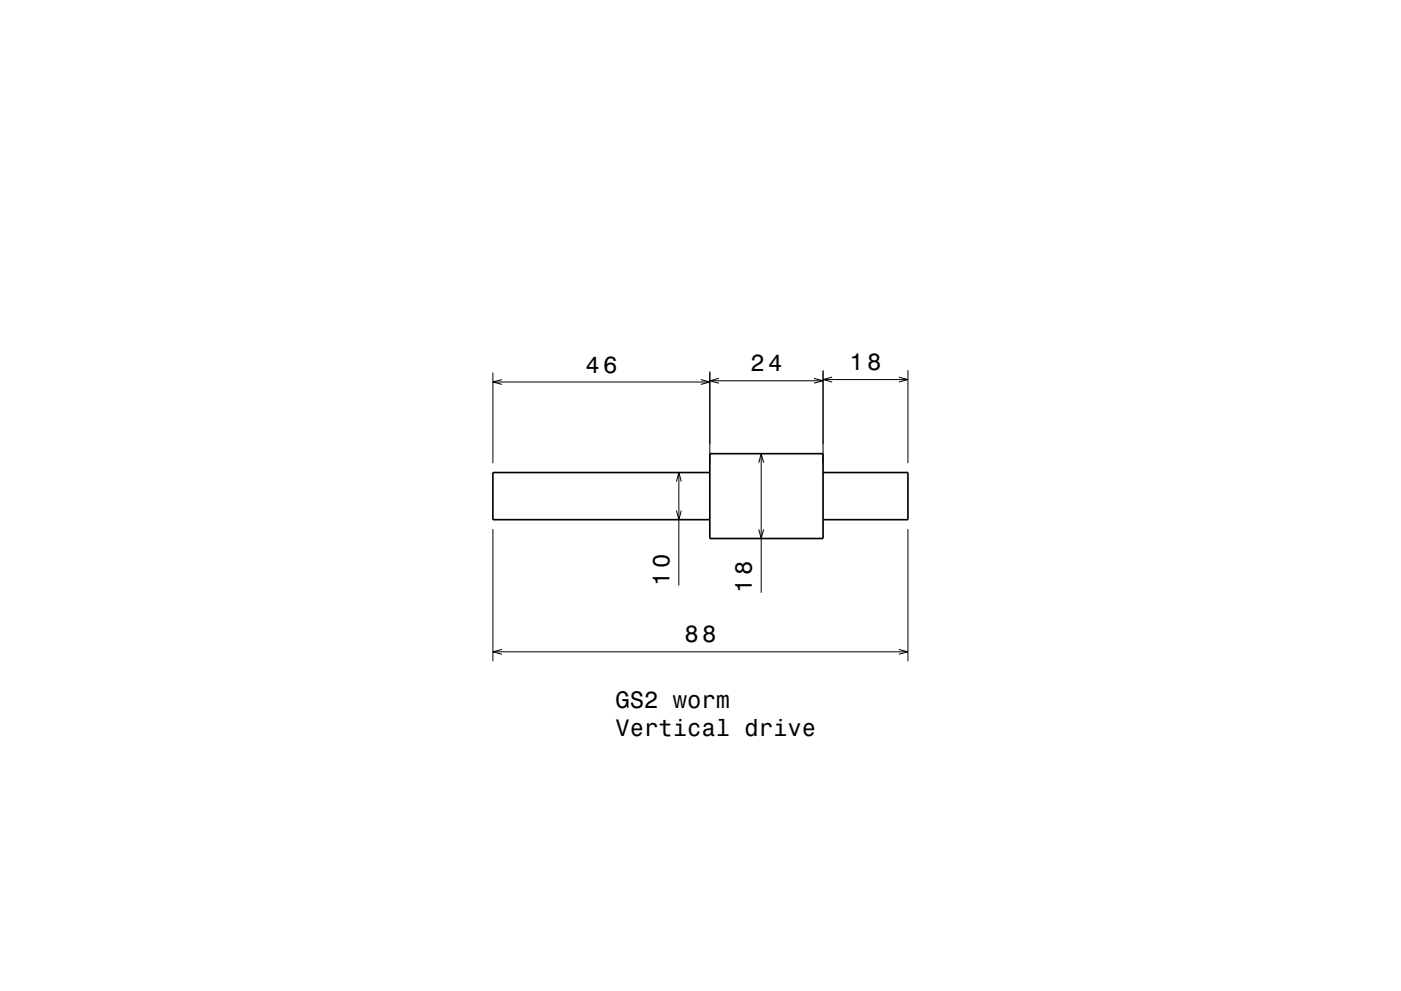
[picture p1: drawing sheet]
<svg xmlns="http://www.w3.org/2000/svg" width="297mm" height="210mm" viewBox="0 0 297 210" stroke-linecap="round" stroke-linejoin="round" font-family="sans-serif">
<g fill="none" stroke="#000" stroke-width=".21">
<path d="M104.5 79v19.3M150.5 78.8v19.5M174.5 78.5v19.8M192.5 78.5v19.8M104.5 81h46M106.4 80.5l-1.9 .5 1.9 .6M148.6 80.5l1.9 .5-1.9 .6M150.5 80.8h24M152.4 80.3l-1.9 .5 1.9 .5M160.9 98.2l.5-1.9 .5 1.9M161.4 96.3v29.5M172.6 80.3l1.9 .5-1.9 .5"/>
<path d="M174.5 80.5h18M176.4 80l-1.9 .5 1.9 .6M190.6 80l1.9 .5-1.9 .6M104.5 112.3v28M143.4 108.3l.5 2 .5-2M143.4 102.2l.5-1.9 .5 1.9M143.9 100.3v23.9M160.9 112.3l.5 2 .5-2M192.5 112.3v28M104.5 138.3h88M106.4 137.8l-1.9 .5 1.9 .5M190.6 137.8l1.9 .5-1.9 .5"/>
</g>
<path d="M150.5 96.3h24v18h-24zM150.5 100.3h-46v10h46M174.5 100.3h18v10h-18" fill="none" stroke="#000" stroke-width=".35"/>
<g font-size="5">
<text x="124.1" y="79">46</text>
<text x="159.1" y="78.8">24</text>
<text x="180.1" y="78.5">18</text>
<text x="141.9" y="124.2" transform="rotate(-90 141.9 124.2)">10</text>
<text x="159.4" y="125.8" transform="rotate(-90 159.4 125.8)">18</text>
<text x="145.1" y="136.3">88</text>
<text x="130.5" y="150.1">GS2 worm</text>
<text x="130.5" y="156.2">Vertical drive</text>
</g>
</svg>
